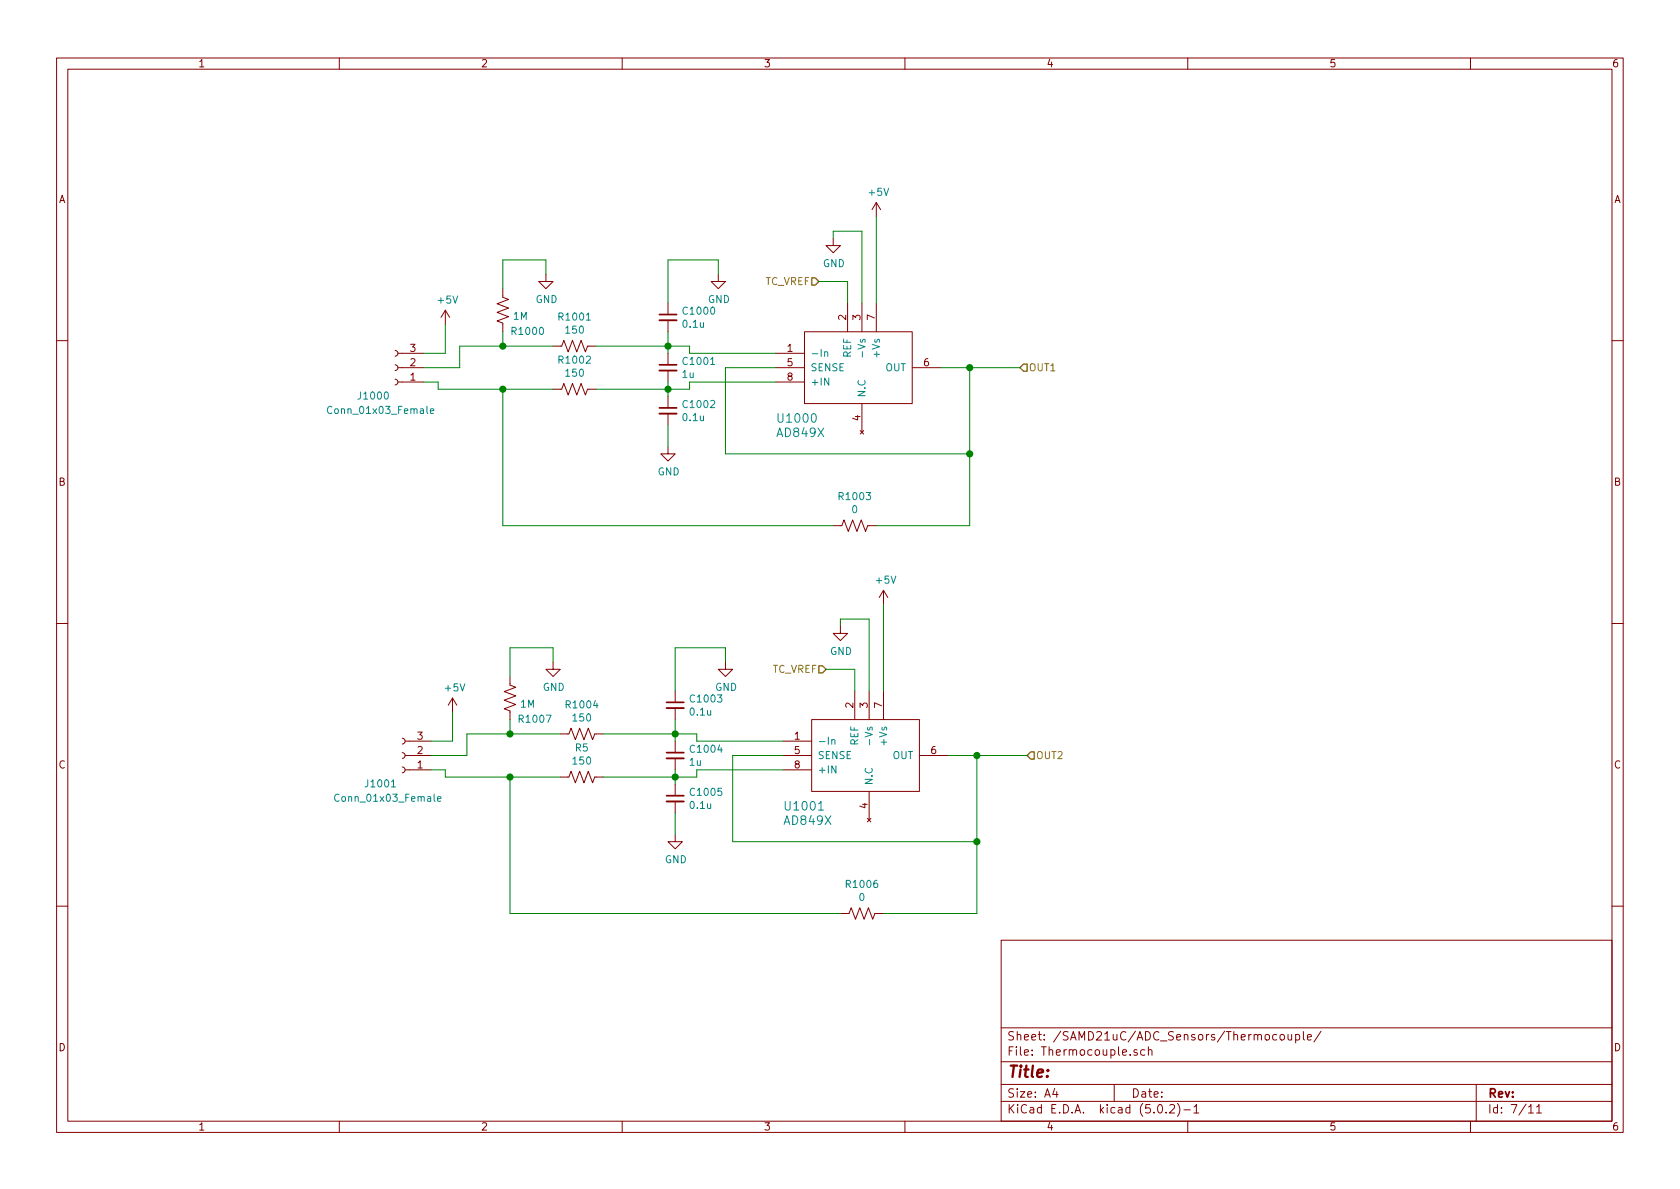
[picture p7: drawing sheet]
EESchema Schematic File Version 4
LIBS:LVDC Distribution-cache
EELAYER 26 0
EELAYER END
$Descr A4 11693 8268
encoding utf-8
Sheet 7 11
Title ""
Date ""
Rev ""
Comp ""
Comment1 ""
Comment2 ""
Comment3 ""
Comment4 ""
$EndDescr
$Comp
L hyper_capstone:AD849X U1000
U 1 1
P 6000 2550
F 0 "U1000" H 5400 2200 60  0000 L CNN
F 1 "AD849X" H 5400 2100 60  0000 L CNN
F 2 "Housings_SSOP:MSOP-8_3x3mm_Pitch0.65mm" H 5600 2800 60  0001 C CNN
F 3 "" H 5600 2800 60  0001 C CNN
	1    6000 2550
	1    0    0    -1  
$EndComp
Text HLabel 5700 1950 0    50   Input ~ 0
TC_VREF
Wire Wire Line
	5900 1950 5700 1950
Wire Wire Line
	6000 1600 5800 1600
Wire Wire Line
	5800 1600 5800 1650
$Comp
L node-rescue:GND #PWR0209
U 1 1
P 5800 1650
F 0 "#PWR0209" H 5800 1400 50  0001 C CNN
F 1 "GND" H 5805 1477 50  0000 C CNN
F 2 "" H 5800 1650 50  0001 C CNN
F 3 "" H 5800 1650 50  0001 C CNN
	1    5800 1650
	1    0    0    -1  
$EndComp
$Comp
L node-rescue:+5V #PWR0210
U 1 1
P 6100 1500
F 0 "#PWR0210" H 6100 1350 50  0001 C CNN
F 1 "+5V" H 6115 1673 50  0000 C CNN
F 2 "" H 6100 1500 50  0001 C CNN
F 3 "" H 6100 1500 50  0001 C CNN
	1    6100 1500
	1    0    0    -1  
$EndComp
Wire Wire Line
	6550 2550 6750 2550
Text HLabel 7100 2550 2    50   Input ~ 0
OUT1
Wire Wire Line
	5400 2550 5050 2550
Wire Wire Line
	5050 2550 5050 3150
Wire Wire Line
	5050 3150 6750 3150
Wire Wire Line
	6750 3150 6750 2550
Wire Wire Line
	5900 2100 5900 1950
Wire Wire Line
	6000 2100 6000 1600
Wire Wire Line
	6100 1500 6100 2100
$Comp
L Device:C_Small C1001
U 1 1
P 4650 2550
F 0 "C1001" H 4742 2596 50  0000 L CNN
F 1 "1u" H 4742 2505 50  0000 L CNN
F 2 "Capacitors_SMD:C_0805_HandSoldering" H 4650 2550 50  0001 C CNN
F 3 "~" H 4650 2550 50  0001 C CNN
	1    4650 2550
	1    0    0    -1  
$EndComp
$Comp
L Device:C_Small C1002
U 1 1
P 4650 2850
F 0 "C1002" H 4742 2896 50  0000 L CNN
F 1 "0.1u" H 4742 2805 50  0000 L CNN
F 2 "Capacitors_SMD:C_0805_HandSoldering" H 4650 2850 50  0001 C CNN
F 3 "~" H 4650 2850 50  0001 C CNN
	1    4650 2850
	1    0    0    -1  
$EndComp
$Comp
L Device:C_Small C1000
U 1 1
P 4650 2200
F 0 "C1000" H 4742 2246 50  0000 L CNN
F 1 "0.1u" H 4742 2155 50  0000 L CNN
F 2 "Capacitors_SMD:C_0805_HandSoldering" H 4650 2200 50  0001 C CNN
F 3 "~" H 4650 2200 50  0001 C CNN
	1    4650 2200
	1    0    0    -1  
$EndComp
Wire Wire Line
	5400 2650 4800 2650
Wire Wire Line
	4800 2650 4800 2700
Wire Wire Line
	4800 2700 4650 2700
Wire Wire Line
	4650 2750 4650 2700
Connection ~ 4650 2700
Wire Wire Line
	4650 2700 4650 2650
Wire Wire Line
	4650 2450 4650 2400
Wire Wire Line
	5400 2450 4800 2450
Wire Wire Line
	4800 2450 4800 2400
Wire Wire Line
	4800 2400 4650 2400
Connection ~ 4650 2400
Wire Wire Line
	4650 2400 4650 2300
$Comp
L node-rescue:GND #PWR0211
U 1 1
P 5000 1900
F 0 "#PWR0211" H 5000 1650 50  0001 C CNN
F 1 "GND" H 5005 1727 50  0000 C CNN
F 2 "" H 5000 1900 50  0001 C CNN
F 3 "" H 5000 1900 50  0001 C CNN
	1    5000 1900
	1    0    0    -1  
$EndComp
Wire Wire Line
	4650 2100 4650 1800
Wire Wire Line
	4650 1800 5000 1800
Wire Wire Line
	5000 1800 5000 1900
$Comp
L node-rescue:GND #PWR0212
U 1 1
P 4650 3100
F 0 "#PWR0212" H 4650 2850 50  0001 C CNN
F 1 "GND" H 4655 2927 50  0000 C CNN
F 2 "" H 4650 3100 50  0001 C CNN
F 3 "" H 4650 3100 50  0001 C CNN
	1    4650 3100
	1    0    0    -1  
$EndComp
Wire Wire Line
	4650 3100 4650 2950
$Comp
L Device:R_US R1002
U 1 1
P 4000 2700
F 0 "R1002" V 3795 2700 50  0000 C CNN
F 1 "150" V 3886 2700 50  0000 C CNN
F 2 "Resistors_SMD:R_0805_HandSoldering" V 4040 2690 50  0001 C CNN
F 3 "~" H 4000 2700 50  0001 C CNN
	1    4000 2700
	0    1    1    0   
$EndComp
$Comp
L Device:R_US R1001
U 1 1
P 4000 2400
F 0 "R1001" V 3795 2400 50  0000 C CNN
F 1 "150" V 3886 2400 50  0000 C CNN
F 2 "Resistors_SMD:R_0805_HandSoldering" V 4040 2390 50  0001 C CNN
F 3 "~" H 4000 2400 50  0001 C CNN
	1    4000 2400
	0    1    1    0   
$EndComp
$Comp
L Device:R_US R1003
U 1 1
P 5950 3650
F 0 "R1003" V 5745 3650 50  0000 C CNN
F 1 "0" V 5836 3650 50  0000 C CNN
F 2 "Resistors_SMD:R_0805_HandSoldering" V 5990 3640 50  0001 C CNN
F 3 "~" H 5950 3650 50  0001 C CNN
	1    5950 3650
	0    1    1    0   
$EndComp
Wire Wire Line
	4150 2400 4650 2400
Wire Wire Line
	4150 2700 4650 2700
Wire Wire Line
	3850 2400 3500 2400
$Comp
L Device:R_US R1000
U 1 1
P 3500 2150
F 0 "R1000" H 3450 2300 50  0000 R CNN
F 1 "1M" H 3432 2195 50  0000 R CNN
F 2 "Resistors_SMD:R_0805_HandSoldering" V 3540 2140 50  0001 C CNN
F 3 "~" H 3500 2150 50  0001 C CNN
	1    3500 2150
	-1   0    0    1   
$EndComp
Wire Wire Line
	3500 2400 3500 2300
Wire Wire Line
	3500 2400 3200 2400
Connection ~ 3500 2400
$Comp
L node-rescue:GND #PWR0213
U 1 1
P 3800 1900
F 0 "#PWR0213" H 3800 1650 50  0001 C CNN
F 1 "GND" H 3805 1727 50  0000 C CNN
F 2 "" H 3800 1900 50  0001 C CNN
F 3 "" H 3800 1900 50  0001 C CNN
	1    3800 1900
	1    0    0    -1  
$EndComp
Wire Wire Line
	3500 2000 3500 1800
Wire Wire Line
	3500 1800 3800 1800
Wire Wire Line
	3800 1900 3800 1800
Wire Wire Line
	3500 2700 3500 3650
Wire Wire Line
	3500 3650 5800 3650
Wire Wire Line
	3500 2700 3850 2700
Wire Wire Line
	6100 3650 6750 3650
Wire Wire Line
	6750 3650 6750 3150
Connection ~ 6750 3150
Wire Wire Line
	6750 2550 7100 2550
Connection ~ 6750 2550
$Comp
L Connector:Conn_01x03_Female J1000
U 1 1
P 2750 2550
F 0 "J1000" H 2900 2750 50  0000 C CNN
F 1 "Conn_01x03_Female" H 2850 2850 50  0000 C CNN
F 2 "" H 2750 2550 50  0001 C CNN
F 3 "~" H 2750 2550 50  0001 C CNN
	1    2750 2550
	-1   0    0    1   
$EndComp
Wire Wire Line
	3500 2700 3050 2700
Wire Wire Line
	3050 2700 3050 2650
Wire Wire Line
	3050 2650 2950 2650
Connection ~ 3500 2700
Wire Wire Line
	3200 2400 3200 2550
Wire Wire Line
	3200 2550 2950 2550
$Comp
L node-rescue:+5V #PWR0214
U 1 1
P 3100 2250
F 0 "#PWR0214" H 3100 2100 50  0001 C CNN
F 1 "+5V" H 3115 2423 50  0000 C CNN
F 2 "" H 3100 2250 50  0001 C CNN
F 3 "" H 3100 2250 50  0001 C CNN
	1    3100 2250
	1    0    0    -1  
$EndComp
Wire Wire Line
	2950 2450 3100 2450
Wire Wire Line
	3100 2450 3100 2250
$Comp
L hyper_capstone:AD849X U1001
U 1 1
P 6050 5250
F 0 "U1001" H 5450 4900 60  0000 L CNN
F 1 "AD849X" H 5450 4800 60  0000 L CNN
F 2 "Housings_SSOP:MSOP-8_3x3mm_Pitch0.65mm" H 5650 5500 60  0001 C CNN
F 3 "" H 5650 5500 60  0001 C CNN
	1    6050 5250
	1    0    0    -1  
$EndComp
Text HLabel 5750 4650 0    50   Input ~ 0
TC_VREF
Wire Wire Line
	5950 4650 5750 4650
Wire Wire Line
	6050 4300 5850 4300
Wire Wire Line
	5850 4300 5850 4350
$Comp
L node-rescue:GND #PWR0215
U 1 1
P 5850 4350
F 0 "#PWR0215" H 5850 4100 50  0001 C CNN
F 1 "GND" H 5855 4177 50  0000 C CNN
F 2 "" H 5850 4350 50  0001 C CNN
F 3 "" H 5850 4350 50  0001 C CNN
	1    5850 4350
	1    0    0    -1  
$EndComp
$Comp
L node-rescue:+5V #PWR0216
U 1 1
P 6150 4200
F 0 "#PWR0216" H 6150 4050 50  0001 C CNN
F 1 "+5V" H 6165 4373 50  0000 C CNN
F 2 "" H 6150 4200 50  0001 C CNN
F 3 "" H 6150 4200 50  0001 C CNN
	1    6150 4200
	1    0    0    -1  
$EndComp
Wire Wire Line
	6600 5250 6800 5250
Text HLabel 7150 5250 2    50   Input ~ 0
OUT2
Wire Wire Line
	5450 5250 5100 5250
Wire Wire Line
	5100 5250 5100 5850
Wire Wire Line
	5100 5850 6800 5850
Wire Wire Line
	6800 5850 6800 5250
Wire Wire Line
	5950 4800 5950 4650
Wire Wire Line
	6050 4800 6050 4300
Wire Wire Line
	6150 4200 6150 4800
$Comp
L Device:C_Small C1004
U 1 1
P 4700 5250
F 0 "C1004" H 4792 5296 50  0000 L CNN
F 1 "1u" H 4792 5205 50  0000 L CNN
F 2 "Capacitors_SMD:C_0805_HandSoldering" H 4700 5250 50  0001 C CNN
F 3 "~" H 4700 5250 50  0001 C CNN
	1    4700 5250
	1    0    0    -1  
$EndComp
$Comp
L Device:C_Small C1005
U 1 1
P 4700 5550
F 0 "C1005" H 4792 5596 50  0000 L CNN
F 1 "0.1u" H 4792 5505 50  0000 L CNN
F 2 "Capacitors_SMD:C_0805_HandSoldering" H 4700 5550 50  0001 C CNN
F 3 "~" H 4700 5550 50  0001 C CNN
	1    4700 5550
	1    0    0    -1  
$EndComp
$Comp
L Device:C_Small C1003
U 1 1
P 4700 4900
F 0 "C1003" H 4792 4946 50  0000 L CNN
F 1 "0.1u" H 4792 4855 50  0000 L CNN
F 2 "Capacitors_SMD:C_0805_HandSoldering" H 4700 4900 50  0001 C CNN
F 3 "~" H 4700 4900 50  0001 C CNN
	1    4700 4900
	1    0    0    -1  
$EndComp
Wire Wire Line
	5450 5350 4850 5350
Wire Wire Line
	4850 5350 4850 5400
Wire Wire Line
	4850 5400 4700 5400
Wire Wire Line
	4700 5450 4700 5400
Connection ~ 4700 5400
Wire Wire Line
	4700 5400 4700 5350
Wire Wire Line
	4700 5150 4700 5100
Wire Wire Line
	5450 5150 4850 5150
Wire Wire Line
	4850 5150 4850 5100
Wire Wire Line
	4850 5100 4700 5100
Connection ~ 4700 5100
Wire Wire Line
	4700 5100 4700 5000
$Comp
L node-rescue:GND #PWR0217
U 1 1
P 5050 4600
F 0 "#PWR0217" H 5050 4350 50  0001 C CNN
F 1 "GND" H 5055 4427 50  0000 C CNN
F 2 "" H 5050 4600 50  0001 C CNN
F 3 "" H 5050 4600 50  0001 C CNN
	1    5050 4600
	1    0    0    -1  
$EndComp
Wire Wire Line
	4700 4800 4700 4500
Wire Wire Line
	4700 4500 5050 4500
Wire Wire Line
	5050 4500 5050 4600
$Comp
L node-rescue:GND #PWR0218
U 1 1
P 4700 5800
F 0 "#PWR0218" H 4700 5550 50  0001 C CNN
F 1 "GND" H 4705 5627 50  0000 C CNN
F 2 "" H 4700 5800 50  0001 C CNN
F 3 "" H 4700 5800 50  0001 C CNN
	1    4700 5800
	1    0    0    -1  
$EndComp
Wire Wire Line
	4700 5800 4700 5650
$Comp
L Device:R_US R5
U 1 1
P 4050 5400
F 0 "R5" V 3845 5400 50  0000 C CNN
F 1 "150" V 3936 5400 50  0000 C CNN
F 2 "Resistors_SMD:R_0805_HandSoldering" V 4090 5390 50  0001 C CNN
F 3 "~" H 4050 5400 50  0001 C CNN
	1    4050 5400
	0    1    1    0   
$EndComp
$Comp
L Device:R_US R1004
U 1 1
P 4050 5100
F 0 "R1004" V 3845 5100 50  0000 C CNN
F 1 "150" V 3936 5100 50  0000 C CNN
F 2 "Resistors_SMD:R_0805_HandSoldering" V 4090 5090 50  0001 C CNN
F 3 "~" H 4050 5100 50  0001 C CNN
	1    4050 5100
	0    1    1    0   
$EndComp
$Comp
L Device:R_US R1006
U 1 1
P 6000 6350
F 0 "R1006" V 5795 6350 50  0000 C CNN
F 1 "0" V 5886 6350 50  0000 C CNN
F 2 "Resistors_SMD:R_0805_HandSoldering" V 6040 6340 50  0001 C CNN
F 3 "~" H 6000 6350 50  0001 C CNN
	1    6000 6350
	0    1    1    0   
$EndComp
Wire Wire Line
	4200 5100 4700 5100
Wire Wire Line
	4200 5400 4700 5400
Wire Wire Line
	3900 5100 3550 5100
$Comp
L Device:R_US R1007
U 1 1
P 3550 4850
F 0 "R1007" H 3500 5000 50  0000 R CNN
F 1 "1M" H 3482 4895 50  0000 R CNN
F 2 "Resistors_SMD:R_0805_HandSoldering" V 3590 4840 50  0001 C CNN
F 3 "~" H 3550 4850 50  0001 C CNN
	1    3550 4850
	-1   0    0    1   
$EndComp
Wire Wire Line
	3550 5100 3550 5000
Wire Wire Line
	3550 5100 3250 5100
Connection ~ 3550 5100
$Comp
L node-rescue:GND #PWR0219
U 1 1
P 3850 4600
F 0 "#PWR0219" H 3850 4350 50  0001 C CNN
F 1 "GND" H 3855 4427 50  0000 C CNN
F 2 "" H 3850 4600 50  0001 C CNN
F 3 "" H 3850 4600 50  0001 C CNN
	1    3850 4600
	1    0    0    -1  
$EndComp
Wire Wire Line
	3550 4700 3550 4500
Wire Wire Line
	3550 4500 3850 4500
Wire Wire Line
	3850 4600 3850 4500
Wire Wire Line
	3550 5400 3550 6350
Wire Wire Line
	3550 6350 5850 6350
Wire Wire Line
	3550 5400 3900 5400
Wire Wire Line
	6150 6350 6800 6350
Wire Wire Line
	6800 6350 6800 5850
Connection ~ 6800 5850
Wire Wire Line
	6800 5250 7150 5250
Connection ~ 6800 5250
$Comp
L Connector:Conn_01x03_Female J1001
U 1 1
P 2800 5250
F 0 "J1001" H 2950 5450 50  0000 C CNN
F 1 "Conn_01x03_Female" H 2900 5550 50  0000 C CNN
F 2 "" H 2800 5250 50  0001 C CNN
F 3 "~" H 2800 5250 50  0001 C CNN
	1    2800 5250
	-1   0    0    1   
$EndComp
Wire Wire Line
	3550 5400 3100 5400
Wire Wire Line
	3100 5400 3100 5350
Wire Wire Line
	3100 5350 3000 5350
Connection ~ 3550 5400
Wire Wire Line
	3250 5100 3250 5250
Wire Wire Line
	3250 5250 3000 5250
$Comp
L node-rescue:+5V #PWR0220
U 1 1
P 3150 4950
F 0 "#PWR0220" H 3150 4800 50  0001 C CNN
F 1 "+5V" H 3165 5123 50  0000 C CNN
F 2 "" H 3150 4950 50  0001 C CNN
F 3 "" H 3150 4950 50  0001 C CNN
	1    3150 4950
	1    0    0    -1  
$EndComp
Wire Wire Line
	3000 5150 3150 5150
Wire Wire Line
	3150 5150 3150 4950
$EndSCHEMATC
